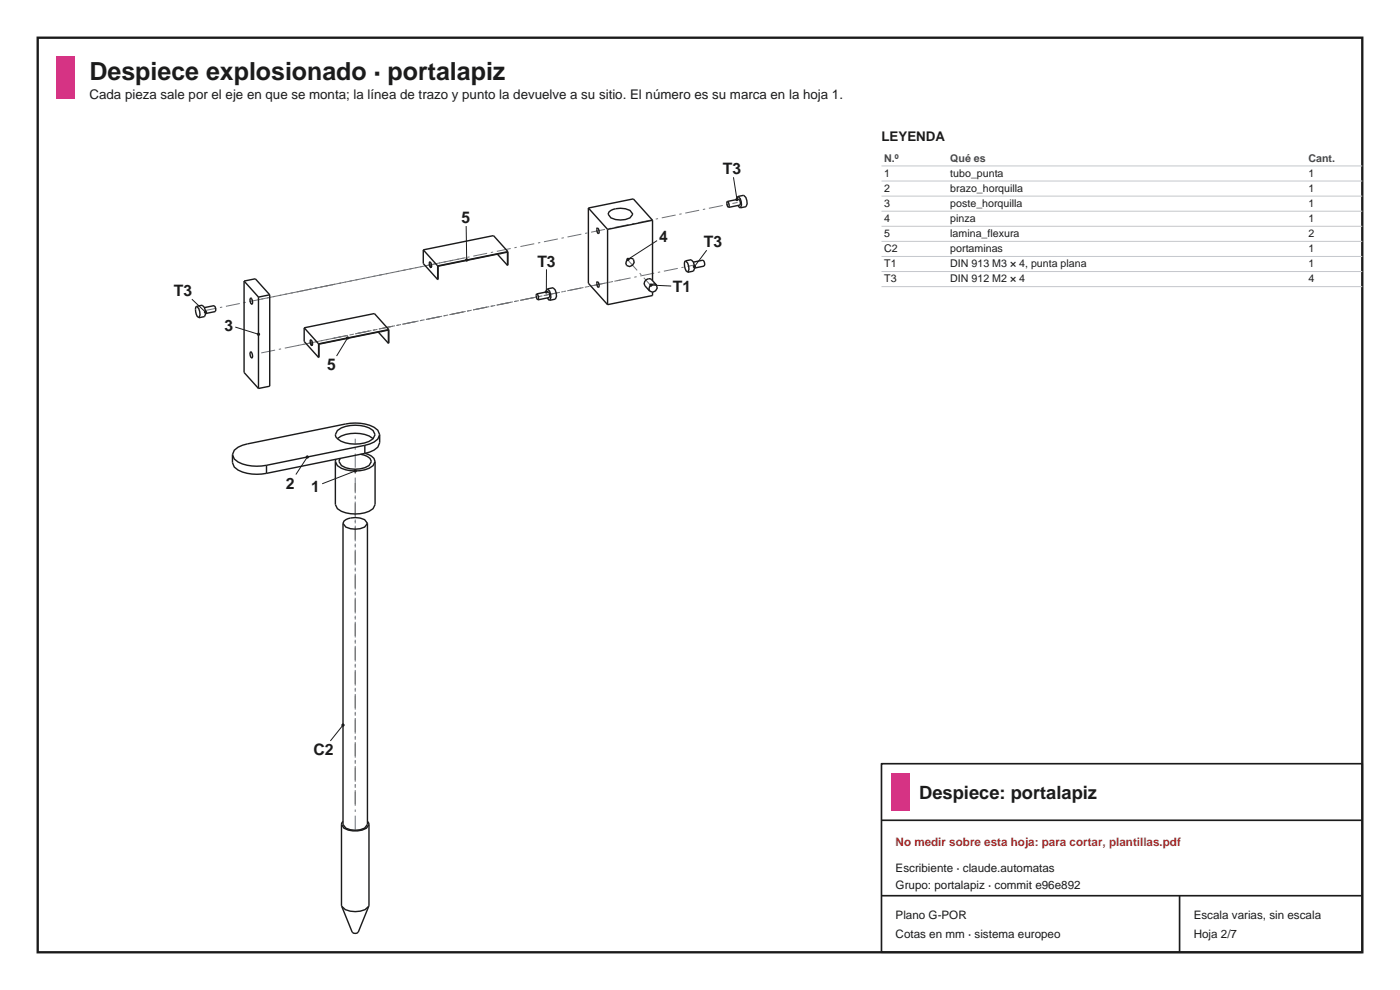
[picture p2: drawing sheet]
<svg xmlns="http://www.w3.org/2000/svg" width="297mm" height="210mm" viewBox="0 0 297 210" stroke-linecap="round" stroke-linejoin="round" font-family="sans-serif">
<path d="M8 8h281v194h-281z" fill="none" stroke="#1b1b1b" stroke-width=".5"/>
<path d="M12 12h4v9h-4z" fill-rule="evenodd" fill="#d63384"/>
<path d="M133.2 55.1l4.8 5.4M55.4 74.9l60.6-12.3M55.4 63.5l101.1-20.6M63.1 73.3l10.4-2.1M63.1 61.9l35.7-7.2M70.9 71.7l76.3-15.5M70.9 60.3l-27.4 5.6M75.4 70.8l56.2-11.4M75.4 170.6v-77.5M75.4 176v-73.5" fill="none" stroke="#6b7078" stroke-width=".21" stroke-dasharray="3 .8 .5 .8" stroke-linecap="butt"/>
<g fill="none" stroke="#1b1b1b" stroke-width=".3">
<path d="M51.8 59.6v19.4l3 3.4M51.8 59.6l2.4-.5 3 3.4M51.8 59.6l3 3.4M89.8 53v2.9l3 3.4M89.8 53l3 3.4M89.8 53l14.9-3 3 3.4M91.1 55.6a.73 .73 0 0 1 .4 1.2l-.3-.4zM91.2 55.5a1.12 1.12 0 0 0 .3 1.3M92.8 56.4v2.9M105.5 53.9l2.2 2.4M106.2 53.8h.1M106.3 53.8h.1"/>
<path d="M107.7 56.3v-2.8l-14.8 3-.1 2.8M107.7 53.4l-14.9 3M107.7 53.4v2.9M124.8 44.1v16l4.1 4.5M124.8 44.1l4.1 4.6M124.8 44.1l9.6-1.9 4 4.5M126.7 59.8a.73 .73 0 0 1 .3 1.2l-.3-.4zM126.7 48.4a.73 .73 0 0 1 .3 1.2l-.3-.4zM128.9 48.7v15.9M129.2 45a4.2 4.2 0 0 1 4.4-.4l.6 .8-.6 .8a4.7 4.7 0 0 1-4 0l-.6-.8zM133.2 55l.7-.2 .5 .2 .1 .7-.3 .6-.6 .2-.7-.2-.1-.4 .1-.5zM133.2 55l-.2 .3"/>
<path d="M138.4 46.7l-9.5 2M138.4 46.7v12.8M145.4 55.3a1.83 1.83 0 0 0 .5 2.5M145.4 55.3a2 2 0 0 1 .5 2.5M145.4 55.3l1.2-.2a2 2 0 0 1 .5 2.4l-1.2 .3M147.1 55.6l2-.4a1.04 1.04 0 0 1 .3 1.2l-2.1 .5M154.3 42.7a.95 .95 0 0 0 .3 1.3M154.3 42.7a1.04 1.04 0 0 1 .3 1.3M154.3 42.7l2.4-.5a1.04 1.04 0 0 1 .3 1.3l-2.4 .5M156.6 41.7l-.3 .6M156.6 41.7a1.99 1.99 0 0 1 .5 2.4M156.6 41.7l1.2-.3a1.99 1.99 0 0 1 .5 2.4l-1.2 .3"/>
<path d="M156.6 43.6l.5 .5M41.7 65a1.83 1.83 0 0 0 .5 2.4M41.7 65a2 2 0 0 1 .5 2.4M41.7 65l1.2-.3a1.99 1.99 0 0 1 .5 2.5l-1.2 .2M43.4 65.2l2-.4a1.04 1.04 0 0 1 .3 1.3l-2.1 .4M53.2 74.6l.1 .1a1.3 1.3 0 0 1 .1 1.3 1.15 1.15 0 0 1-.2-1.4zM53.2 63.2l.1 .1a1.3 1.3 0 0 1 .1 1.3 1.15 1.15 0 0 1-.2-1.4zM54.8 63v19.4M57.2 62.5v19.4l-2.4 .5M57.2 62.5l-2.4 .5M64.5 69.5v2.9l3.1 3.4M64.5 69.5l3.1 3.4"/>
<path d="M64.5 69.5l14.9-3 3.1 3.4M65.9 72.1a.73 .73 0 0 1 .3 1.2l-.3-.4zM66 72.1a1.12 1.12 0 0 0 .2 1.2M67.6 72.9v2.9M80.3 70.4l2.1 2.4M81 70.3h.1M81.1 70.3h-.2M82.4 72.8v-2.8l-14.7 3-.1 2.8M82.5 69.9l-.1 2.9M82.5 69.9l-14.9 3M113.9 62.3a.95 .95 0 0 0 .2 1.3M113.9 62.3a1.04 1.04 0 0 1 .2 1.3"/>
<path d="M113.9 62.3l2.4-.4a1.04 1.04 0 0 1 .2 1.2l-2.4 .5M116.1 61.3l-.2 .6M116.1 61.3a1.99 1.99 0 0 1 .5 2.4M116.1 61.3l1.2-.3a1.99 1.99 0 0 1 .5 2.5l-1.2 .2M116.2 63.2l.4 .5M138.4 62v.7l-9.5 1.9M139.3 60.5l-1-1.2a.98 .98 0 0 0-1.3 .1 .98 .98 0 0 0-.2 1.2l1 1.2M139.3 60.5a.98 .98 0 0 0-1.3 0 .98 .98 0 0 0-.2 1.3M139.3 60.5l.1 .6-.3 .6-.6 .3-.7-.2M49.3 96.4v1.7l.4 1a8 8 0 0 0 6.8 1.3M49.3 96.4l.4 1a8 8 0 0 0 6.8 1.3M56.5 98.7v1.7"/>
<path d="M71.1 97.9v9.1l.5 .9a6.9 6.9 0 0 0 7.5 0l.5-.9v-9.1M71.1 97.9l.5 .9a6.9 6.9 0 0 0 7.5 0l.5-.9M71.3 97.4l-.2 .5M71.6 93.1a6.9 6.9 0 0 1 7.6 0M71.6 91.3a6.9 6.9 0 0 1 7.5 0l.5 .9-.5 .9a6.9 6.9 0 0 1-7.6-.1l-.4-.8zM76.5 96.4a2.52 2.52 0 0 1 2.3 1.5l-.5 .9a5.9 5.9 0 0 1-5.9 0l-.5-.9 .3-.7M77.4 96.2l-20.9 4.2M77.4 94.5l-20.9 4.2M77.4 94.5v1.7M77.4 96.2a2.53 2.53 0 0 1 2.2 1.7M80.5 92.2l-.3-.9a8 8 0 0 0-6.9-1.4l-21.8 4.5-1 .5-.8 .6-.4 .9M80.5 92.2v1.7l-.3 .9-.9 .7-1.9 .7"/>
<path d="M80.5 92.2l-.3 .9-.9 .7-1.9 .7M72.8 111v63.9l.6 .8a4.7 4.7 0 0 0 4 0l.6-.8v-63.9M72.8 111l.6 .8a4.7 4.7 0 0 0 4 0l.6-.8M72.8 111a1.77 1.77 0 0 1 1.5-1.1h2.1l1 .3 .6 .8M72.4 174.9l.1 17.4M72.4 174.9l.6 .8a5.1 5.1 0 0 0 4.7 0l.6-.8M72.8 174.2l-.4 .7M78 174.2l.3 .7M78.3 174.9l-.1 17.4M72.5 192.3a4.3 4.3 0 0 0 4.9 .7l.8-.7M72.5 192.3l2.2 5.5a.94 .94 0 0 0 1.3 0l2.2-5.5"/>
</g>
<path d="M65.2 96.9l-2.4 3.8" fill="none" stroke="#1b1b1b" stroke-width=".21"/>
<circle cx="65.2" cy="96.9" r=".35" fill="#1b1b1b"/>
<path d="M73.7 71.7l-2.3 3.8" fill="none" stroke="#1b1b1b" stroke-width=".21"/>
<circle cx="73.7" cy="71.7" r=".35" fill="#1b1b1b"/>
<path d="M98.9 48l.1 7.2" fill="none" stroke="#1b1b1b" stroke-width=".21"/>
<circle cx="99" cy="55.2" r=".35" fill="#1b1b1b"/>
<path d="M139.4 51l-6.2 4" fill="none" stroke="#1b1b1b" stroke-width=".21"/>
<circle cx="133.2" cy="55" r=".35" fill="#1b1b1b"/>
<path d="M72.8 153.8l-2.7 3.4" fill="none" stroke="#1b1b1b" stroke-width=".21"/>
<circle cx="72.8" cy="153.8" r=".35" fill="#1b1b1b"/>
<path d="M49.9 69.4l4.9 1.5" fill="none" stroke="#1b1b1b" stroke-width=".21"/>
<circle cx="54.8" cy="70.9" r=".35" fill="#1b1b1b"/>
<path d="M138.1 60.5l4.3 .2" fill="none" stroke="#1b1b1b" stroke-width=".21"/>
<circle cx="138.1" cy="60.5" r=".35" fill="#1b1b1b"/>
<path d="M149.9 53.1l-2.6 3.5" fill="none" stroke="#1b1b1b" stroke-width=".21"/>
<circle cx="147.3" cy="56.6" r=".35" fill="#1b1b1b"/>
<path d="M115.9 57.1v4.8" fill="none" stroke="#1b1b1b" stroke-width=".21"/>
<circle cx="115.9" cy="61.9" r=".35" fill="#1b1b1b"/>
<path d="M40.7 63.5l2.9 2.7" fill="none" stroke="#1b1b1b" stroke-width=".21"/>
<circle cx="43.6" cy="66.2" r=".35" fill="#1b1b1b"/>
<path d="M155.6 37.6l.7 4.7" fill="none" stroke="#1b1b1b" stroke-width=".21"/>
<circle cx="156.3" cy="42.3" r=".35" fill="#1b1b1b"/>
<path d="M75.4 99.9l-7.1 2.7" fill="none" stroke="#1b1b1b" stroke-width=".21"/>
<circle cx="75.4" cy="99.9" r=".35" fill="#1b1b1b"/>
<path d="M187 35.2h102M187 38.4h102M187 41.6h102M187 44.8h102M187 48h102M187 51.2h102M187 54.4h102M187 57.6h102M187 60.8h102" fill="none" stroke="#c4c7cc" stroke-width=".21"/>
<path d="M187 162h102v40h-102zM187 174h102M187 190h102M250.2 190v12" fill="none" stroke="#1b1b1b" stroke-width=".35"/>
<path d="M189 164h4v8h-4z" fill-rule="evenodd" fill="#d63384"/>
<text font-size="5.3" fill="#1b1b1b" x="19" y="17">Despiece explosionado · portalapiz</text>
<text font-size="3.9" fill="#1b1b1b" x="195" y="169.5">Despiece: portalapiz</text>
<g font-size="3.3" fill="#1b1b1b">
<text x="153.4" y="37">T3</text>
<text x="97.9" y="47.4">5</text>
<text x="139.8" y="51.4">4</text>
<text x="149.3" y="52.5">T3</text>
<text x="114" y="56.5">T3</text>
<text x="36.9" y="62.9">T3</text>
<text x="142.8" y="62">T1</text>
<text x="47.6" y="70.2">3</text>
<text x="69.4" y="78.5">5</text>
<text x="60.7" y="103.7">2</text>
<text x="66" y="104.4">1</text>
<text x="66.5" y="160.2">C2</text>
</g>
<g font-size="2.8" fill="#1b1b1b">
<text x="19" y="21">Cada pieza sale por el eje en que se monta; la línea de trazo y punto la devuelve a su sitio. El número es su marca en la hoja 1.</text>
<text x="187" y="30">LEYENDA</text>
</g>
<text font-size="2.5" fill="#b03030" x="190" y="179.5">No medir sobre esta hoja: para cortar, plantillas.pdf</text>
<g font-size="2.5" fill="#1b1b1b">
<text x="190" y="185">Escribiente · claude.automatas</text>
<text x="190" y="188.5">Grupo: portalapiz · commit e96e892</text>
<text x="190" y="195">Plano G-POR</text>
<text x="253.2" y="195">Escala varias, sin escala</text>
<text x="190" y="199">Cotas en mm · sistema europeo</text>
<text x="253.2" y="199">Hoja 2/7</text>
</g>
<g font-size="2.3" fill="#41464d">
<text x="187.6" y="34.3">N.º</text>
<text x="201.6" y="34.3">Qué es</text>
<text x="277.6" y="34.3">Cant.</text>
</g>
<g font-size="2.3" fill="#1b1b1b">
<text x="187.6" y="37.5">1</text>
<text x="187.6" y="40.7">2</text>
<text x="201.6" y="37.5">tubo_punta</text>
<text x="201.6" y="40.7">brazo_horquilla</text>
<text x="277.6" y="37.5">1</text>
<text x="277.6" y="40.7">1</text>
<text x="187.6" y="43.9">3</text>
<text x="187.6" y="47.1">4</text>
<text x="201.6" y="43.9">poste_horquilla</text>
<text x="201.6" y="47.1">pinza</text>
<text x="277.6" y="43.9">1</text>
<text x="277.6" y="47.1">1</text>
<text x="187.6" y="50.3">5</text>
<text x="187.6" y="53.5">C2</text>
<text x="201.6" y="50.3">lamina_flexura</text>
<text x="201.6" y="53.5">portaminas</text>
<text x="277.6" y="50.3">2</text>
<text x="277.6" y="53.5">1</text>
<text x="187.6" y="56.7">T1</text>
<text x="187.6" y="59.9">T3</text>
<text x="201.6" y="56.7">DIN 913 M3 × 4, punta plana</text>
<text x="201.6" y="59.9">DIN 912 M2 × 4</text>
<text x="277.6" y="56.7">1</text>
<text x="277.6" y="59.9">4</text>
</g>
</svg>
